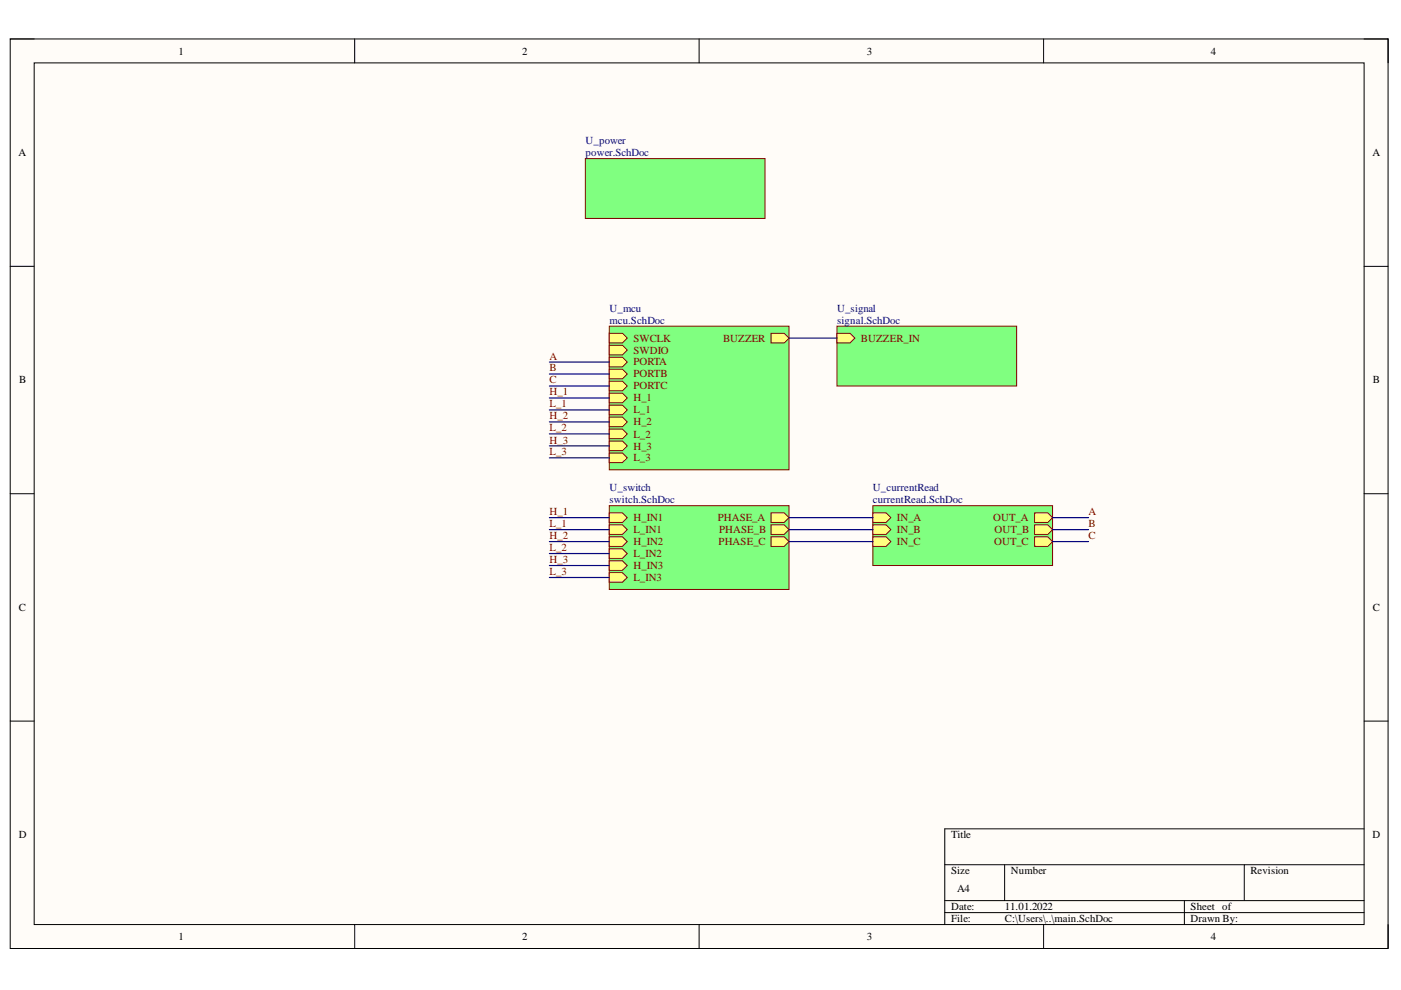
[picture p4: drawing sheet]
<svg xmlns="http://www.w3.org/2000/svg" width="297mm" height="210mm" viewBox="0 0 297 210" stroke-linecap="round" stroke-linejoin="round" font-family="sans-serif">
<path d="M2.2 8.3h292.1v192.8h-292.1z" fill-rule="evenodd" fill="#fffcf8"/>
<path d="M2.2 8.3h292.1v192.8h-292.1z" fill="none" stroke="#000" stroke-width=".21"/>
<path d="M7.2 13.3h282v182.7h-282z" fill-rule="evenodd" fill="#fffcf8"/>
<g fill="none" stroke="#000" stroke-width=".21">
<path d="M2.2 8.3h5M7.2 13.3h282v182.7h-282zM75.2 8.3v5M148.2 8.3v5M221.3 8.3v5M289.2 8.3h5.1v5M2.2 56.5h5M289.2 56.5h5.1M2.2 104.7h5M289.2 104.7h5.1M2.2 152.9h5M289.2 152.9h5.1"/>
<path d="M289.2 175.7h-88.9v20.3M75.2 196v5.1M148.2 196v5.1M200.3 183.3h88.9M200.3 191h88.9M200.3 193.5h88.9M213 183.3v7.7M221.3 196v5.1M251.1 191v5M263.8 183.3v7.7M294.3 196v5.1"/>
</g>
<path d="M185.1 107.2h38.1v12.7h-38.1z" fill-rule="evenodd" fill="#80ff80"/>
<path d="M185.1 107.2h38.1v12.7h-38.1z" fill="none" stroke="#800000" stroke-width=".21"/>
<path d="M219.4 108.7h2.8l1 1.1-1 1h-2.8z" fill-rule="evenodd" fill="#ffff80"/>
<path d="M219.4 108.7h2.8l1 1.1-1 1h-2.8z" fill="none" stroke="#800000" stroke-width=".21"/>
<path d="M185.1 108.7h2.8l1 1.1-1 1h-2.8z" fill-rule="evenodd" fill="#ffff80"/>
<path d="M185.1 108.7h2.8l1 1.1-1 1h-2.8z" fill="none" stroke="#800000" stroke-width=".21"/>
<path d="M219.4 111.3h2.8l1 1-1 1h-2.8z" fill-rule="evenodd" fill="#ffff80"/>
<path d="M219.4 111.3h2.8l1 1-1 1h-2.8z" fill="none" stroke="#800000" stroke-width=".21"/>
<path d="M185.1 111.3h2.8l1 1-1 1h-2.8z" fill-rule="evenodd" fill="#ffff80"/>
<path d="M185.1 111.3h2.8l1 1-1 1h-2.8z" fill="none" stroke="#800000" stroke-width=".21"/>
<path d="M219.4 113.8h2.8l1 1-1 1.1h-2.8z" fill-rule="evenodd" fill="#ffff80"/>
<path d="M219.4 113.8h2.8l1 1-1 1.1h-2.8z" fill="none" stroke="#800000" stroke-width=".21"/>
<path d="M185.1 113.8h2.8l1 1-1 1.1h-2.8z" fill-rule="evenodd" fill="#ffff80"/>
<path d="M185.1 113.8h2.8l1 1-1 1.1h-2.8z" fill="none" stroke="#800000" stroke-width=".21"/>
<path d="M124.1 33.6h38.1v12.7h-38.1z" fill-rule="evenodd" fill="#80ff80"/>
<path d="M124.1 33.6h38.1v12.7h-38.1z" fill="none" stroke="#800000" stroke-width=".21"/>
<path d="M177.4 69.2h38.1v12.6h-38.1z" fill-rule="evenodd" fill="#80ff80"/>
<path d="M177.4 69.2h38.1v12.6h-38.1z" fill="none" stroke="#800000" stroke-width=".21"/>
<path d="M177.4 70.7h2.8l1.1 1-1.1 1h-2.8z" fill-rule="evenodd" fill="#ffff80"/>
<path d="M177.4 70.7h2.8l1.1 1-1.1 1h-2.8z" fill="none" stroke="#800000" stroke-width=".21"/>
<path d="M129.2 107.2h38.1v17.8h-38.1z" fill-rule="evenodd" fill="#80ff80"/>
<path d="M129.2 107.2h38.1v17.8h-38.1z" fill="none" stroke="#800000" stroke-width=".21"/>
<path d="M129.2 108.7h2.8l1 1.1-1 1h-2.8z" fill-rule="evenodd" fill="#ffff80"/>
<path d="M129.2 108.7h2.8l1 1.1-1 1h-2.8z" fill="none" stroke="#800000" stroke-width=".21"/>
<path d="M129.2 111.3h2.8l1 1-1 1h-2.8z" fill-rule="evenodd" fill="#ffff80"/>
<path d="M129.2 111.3h2.8l1 1-1 1h-2.8z" fill="none" stroke="#800000" stroke-width=".21"/>
<path d="M163.5 108.7h2.8l1 1.1-1 1h-2.8z" fill-rule="evenodd" fill="#ffff80"/>
<path d="M163.5 108.7h2.8l1 1.1-1 1h-2.8z" fill="none" stroke="#800000" stroke-width=".21"/>
<path d="M129.2 113.8h2.8l1 1-1 1h-2.8z" fill-rule="evenodd" fill="#ffff80"/>
<path d="M129.2 113.8h2.8l1 1-1 1h-2.8z" fill="none" stroke="#800000" stroke-width=".21"/>
<path d="M129.2 116.4h2.8l1 1-1 1h-2.8z" fill-rule="evenodd" fill="#ffff80"/>
<path d="M129.2 116.4h2.8l1 1-1 1h-2.8z" fill="none" stroke="#800000" stroke-width=".21"/>
<path d="M163.5 111.3h2.8l1 1-1 1h-2.8z" fill-rule="evenodd" fill="#ffff80"/>
<path d="M163.5 111.3h2.8l1 1-1 1h-2.8z" fill="none" stroke="#800000" stroke-width=".21"/>
<path d="M129.2 118.9h2.8l1 1-1 1h-2.8z" fill-rule="evenodd" fill="#ffff80"/>
<path d="M129.2 118.9h2.8l1 1-1 1h-2.8z" fill="none" stroke="#800000" stroke-width=".21"/>
<path d="M129.2 121.4h2.8l1 1-1 1.1h-2.8z" fill-rule="evenodd" fill="#ffff80"/>
<path d="M129.2 121.4h2.8l1 1-1 1.1h-2.8z" fill="none" stroke="#800000" stroke-width=".21"/>
<path d="M163.5 113.8h2.8l1 1-1 1h-2.8z" fill-rule="evenodd" fill="#ffff80"/>
<path d="M163.5 113.8h2.8l1 1-1 1h-2.8z" fill="none" stroke="#800000" stroke-width=".21"/>
<path d="M129.2 69.2h38.1v30.4h-38.1z" fill-rule="evenodd" fill="#80ff80"/>
<path d="M129.2 69.2h38.1v30.4h-38.1z" fill="none" stroke="#800000" stroke-width=".21"/>
<path d="M129.2 70.7h2.8l1 1-1 1h-2.8z" fill-rule="evenodd" fill="#ffff80"/>
<path d="M129.2 70.7h2.8l1 1-1 1h-2.8z" fill="none" stroke="#800000" stroke-width=".21"/>
<path d="M129.2 73.2h2.8l1 1-1 1h-2.8z" fill-rule="evenodd" fill="#ffff80"/>
<path d="M129.2 73.2h2.8l1 1-1 1h-2.8z" fill="none" stroke="#800000" stroke-width=".21"/>
<path d="M129.2 75.8h2.8l1 1-1 1h-2.8z" fill-rule="evenodd" fill="#ffff80"/>
<path d="M129.2 75.8h2.8l1 1-1 1h-2.8z" fill="none" stroke="#800000" stroke-width=".21"/>
<path d="M129.2 78.3h2.8l1 1-1 1h-2.8z" fill-rule="evenodd" fill="#ffff80"/>
<path d="M129.2 78.3h2.8l1 1-1 1h-2.8z" fill="none" stroke="#800000" stroke-width=".21"/>
<path d="M129.2 80.8h2.8l1 1-1 1.1h-2.8z" fill-rule="evenodd" fill="#ffff80"/>
<path d="M129.2 80.8h2.8l1 1-1 1.1h-2.8z" fill="none" stroke="#800000" stroke-width=".21"/>
<path d="M163.5 70.7h2.8l1 1-1 1h-2.8z" fill-rule="evenodd" fill="#ffff80"/>
<path d="M163.5 70.7h2.8l1 1-1 1h-2.8z" fill="none" stroke="#800000" stroke-width=".21"/>
<path d="M129.2 83.4h2.8l1 1-1 1h-2.8z" fill-rule="evenodd" fill="#ffff80"/>
<path d="M129.2 83.4h2.8l1 1-1 1h-2.8z" fill="none" stroke="#800000" stroke-width=".21"/>
<path d="M129.2 85.9h2.8l1 1-1 1h-2.8z" fill-rule="evenodd" fill="#ffff80"/>
<path d="M129.2 85.9h2.8l1 1-1 1h-2.8z" fill="none" stroke="#800000" stroke-width=".21"/>
<path d="M129.2 88.4h2.8l1 1.1-1 1h-2.8z" fill-rule="evenodd" fill="#ffff80"/>
<path d="M129.2 88.4h2.8l1 1.1-1 1h-2.8z" fill="none" stroke="#800000" stroke-width=".21"/>
<path d="M129.2 91h2.8l1 1-1 1h-2.8z" fill-rule="evenodd" fill="#ffff80"/>
<path d="M129.2 91h2.8l1 1-1 1h-2.8z" fill="none" stroke="#800000" stroke-width=".21"/>
<path d="M129.2 93.5h2.8l1 1-1 1h-2.8z" fill-rule="evenodd" fill="#ffff80"/>
<path d="M129.2 93.5h2.8l1 1-1 1h-2.8z" fill="none" stroke="#800000" stroke-width=".21"/>
<path d="M129.2 96.1h2.8l1 1-1 1h-2.8z" fill-rule="evenodd" fill="#ffff80"/>
<path d="M129.2 96.1h2.8l1 1-1 1h-2.8z" fill="none" stroke="#800000" stroke-width=".21"/>
<g fill="none" stroke="#000080" stroke-width=".25">
<path d="M116.5 79.3h12.7M116.5 76.8h12.7M167.3 71.7h10.1M116.5 97.1h12.7M116.5 94.5h12.7M116.5 92h12.7M116.5 89.5h12.7M116.5 86.9h12.7M116.5 84.4h12.7M116.5 81.8h12.7M116.5 114.8h12.7M116.5 109.8h12.7"/>
<path d="M116.5 112.3h12.7M116.5 117.4h12.7M116.5 119.9h12.7M167.3 114.8h17.8M167.3 112.3h17.8M167.3 109.8h17.8M223.2 114.8h7.6M223.2 112.3h7.6M223.2 109.8h7.6M116.5 122.4h12.7"/>
</g>
<g font-size="2.3">
<text x="37.9" y="11.6">1</text>
<text x="110.7" y="11.6">2</text>
<text x="183.8" y="11.6">3</text>
<text x="256.7" y="11.6">4</text>
<text x="3.9" y="33.1">A</text>
<text x="291" y="33.1">A</text>
<text x="4.1" y="81.3">B</text>
<text x="291" y="81.3">B</text>
<text x="4" y="129.5">C</text>
<text x="291" y="129.5">C</text>
<text x="4" y="177.7">D</text>
<text x="201.6" y="177.7">Title</text>
<text x="291" y="177.7">D</text>
<text x="201.6" y="185.4">Size</text>
<text x="214.3" y="185.4">Number</text>
<text x="265.1" y="185.4">Revision</text>
<text x="202.9" y="189.2">A4</text>
<text x="201.6" y="193">Date:</text>
<text x="201.6" y="195.5">File:</text>
<text x="213" y="193">11.01.2022</text>
<text x="213" y="195.5">C:\Users\..\main.SchDoc</text>
<text x="252.4" y="193">Sheet of</text>
<text x="252.4" y="195.5">Drawn By:</text>
<text x="37.9" y="199.3">1</text>
<text x="110.7" y="199.3">2</text>
<text x="183.8" y="199.3">3</text>
<text x="256.7" y="199.3">4</text>
</g>
<g font-size="2.3" fill="#000080">
<text x="124.1" y="30.6">U_power</text>
<text x="124.1" y="33.1">power.SchDoc</text>
<text x="129.2" y="66.1">U_mcu</text>
<text x="129.2" y="68.6">mcu.SchDoc</text>
<text x="177.5" y="66.1">U_signal</text>
<text x="177.5" y="68.6">signal.SchDoc</text>
<text x="129.2" y="104.2">U_switch</text>
<text x="129.2" y="106.7">switch.SchDoc</text>
<text x="185.1" y="104.2">U_currentRead</text>
<text x="185.1" y="106.7">currentRead.SchDoc</text>
</g>
<g font-size="2.3" fill="#800000">
<text x="116.5" y="76.2">A</text>
<text x="134.3" y="72.4">SWCLK</text>
<text x="134.3" y="75">SWDIO</text>
<text x="134.3" y="77.5">PORTA</text>
<text x="153.3" y="72.4">BUZZER</text>
<text x="182.5" y="72.4">BUZZER_IN</text>
<text x="116.5" y="78.8">B</text>
<text x="116.5" y="81.3">C</text>
<text x="116.5" y="83.8">H_1</text>
<text x="134.3" y="80">PORTB</text>
<text x="134.3" y="82.6">PORTC</text>
<text x="116.5" y="86.4">L_1</text>
<text x="116.5" y="88.9">H_2</text>
<text x="134.3" y="85.1">H_1</text>
<text x="134.3" y="87.6">L_1</text>
<text x="116.5" y="91.4">L_2</text>
<text x="116.5" y="94">H_3</text>
<text x="134.3" y="90.2">H_2</text>
<text x="134.3" y="92.8">L_2</text>
<text x="134.3" y="95.3">H_3</text>
<text x="116.5" y="96.6">L_3</text>
<text x="134.3" y="97.8">L_3</text>
<text x="116.5" y="109.2">H_1</text>
<text x="116.5" y="111.8">L_1</text>
<text x="134.3" y="110.5">H_IN1</text>
<text x="134.3" y="113">L_IN1</text>
<text x="152.2" y="110.5">PHASE_A</text>
<text x="152.5" y="113">PHASE_B</text>
<text x="190.1" y="110.5">IN_A</text>
<text x="190.1" y="113">IN_B</text>
<text x="210.6" y="110.5">OUT_A</text>
<text x="210.8" y="113">OUT_B</text>
<text x="230.8" y="109.2">A</text>
<text x="230.8" y="111.8">B</text>
<text x="116.5" y="114.3">H_2</text>
<text x="116.5" y="116.8">L_2</text>
<text x="116.5" y="119.4">H_3</text>
<text x="134.3" y="115.6">H_IN2</text>
<text x="134.3" y="118.1">L_IN2</text>
<text x="152.4" y="115.6">PHASE_C</text>
<text x="190.1" y="115.6">IN_C</text>
<text x="210.8" y="115.6">OUT_C</text>
<text x="230.8" y="114.3">C</text>
<text x="116.5" y="121.9">L_3</text>
<text x="134.3" y="120.6">H_IN3</text>
<text x="134.3" y="123.2">L_IN3</text>
</g>
</svg>
